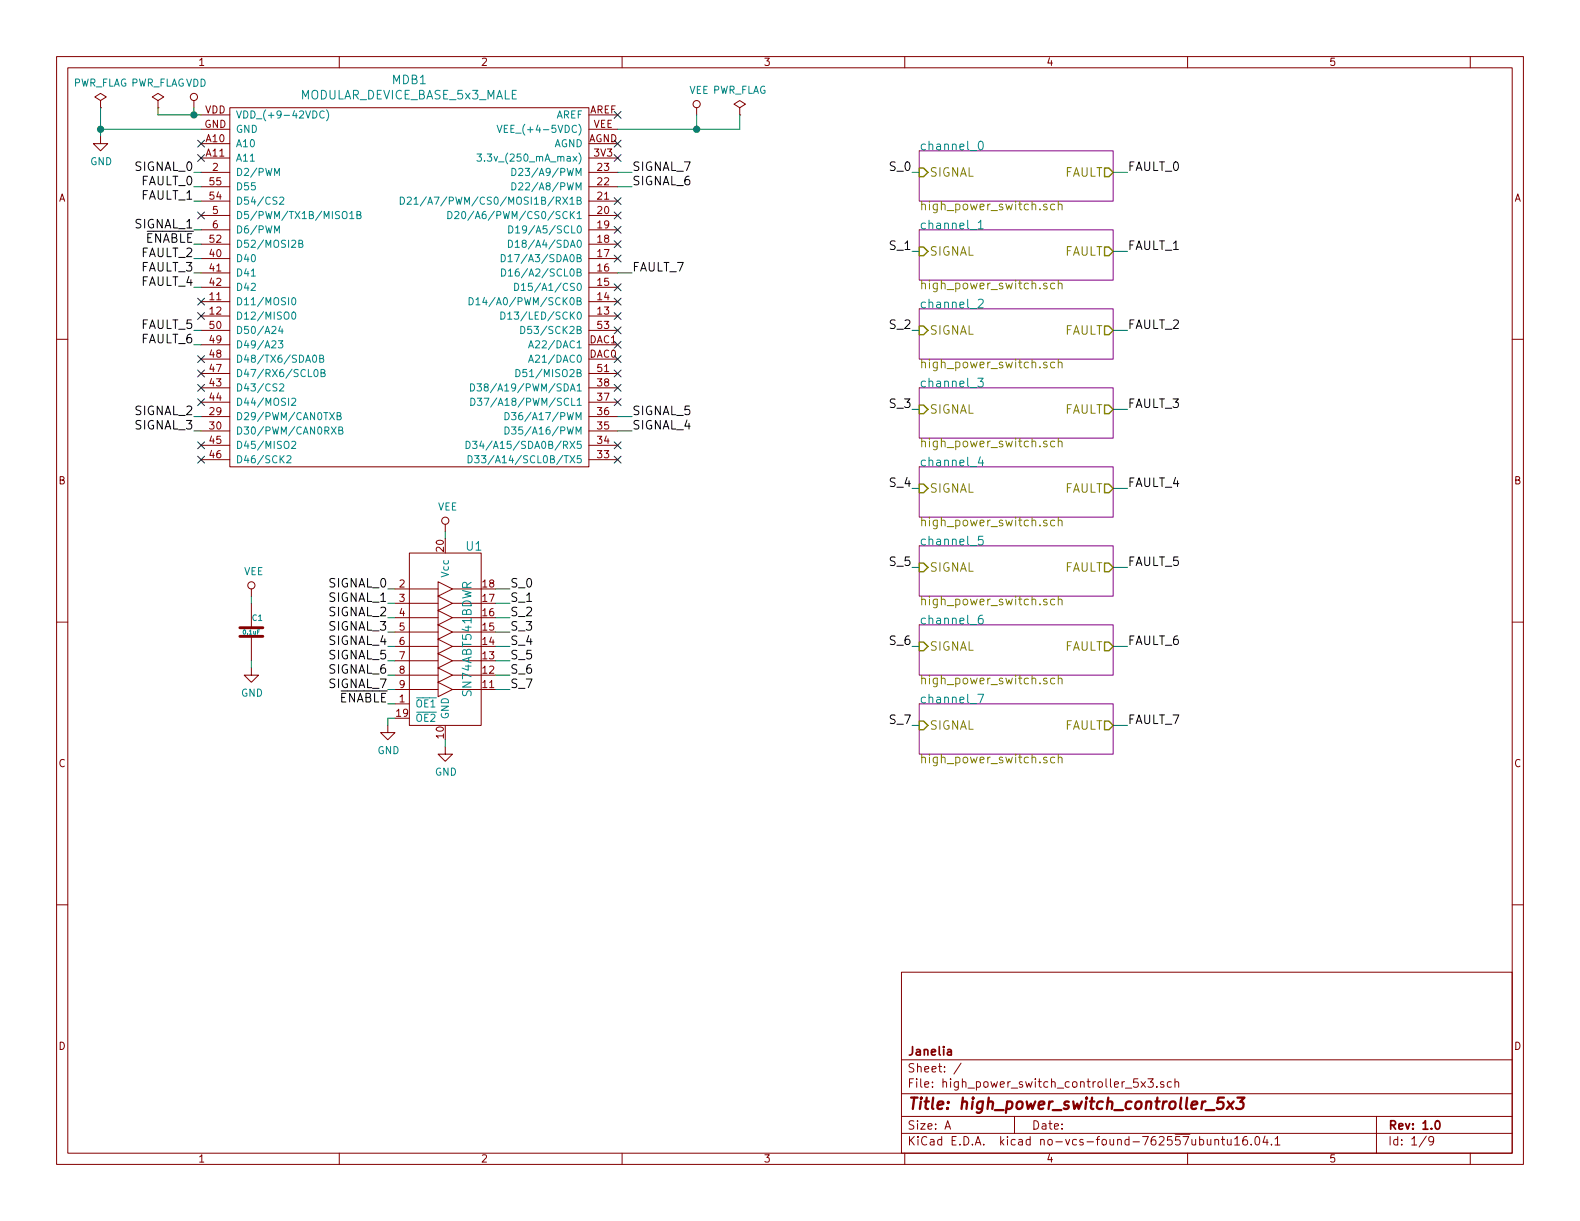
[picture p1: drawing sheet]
EESchema Schematic File Version 4
EELAYER 26 0
EELAYER END
$Descr A 11000 8500
encoding utf-8
Sheet 1 9
Title "high_power_switch_controller_5x3"
Date ""
Rev "1.0"
Comp "Janelia"
Comment1 ""
Comment2 ""
Comment3 ""
Comment4 ""
$EndDescr
$Comp
L high_power_switch_controller_5x3:MODULAR_DEVICE_BASE_5x3_MALE MDB1
U 1 1
P 2850 1550
F 0 "MDB1" H 2850 2547 60  0000 C CNN
F 1 "MODULAR_DEVICE_BASE_5x3_MALE" H 2850 2441 60  0000 C CNN
F 2 "high_power_switch_controller_5x3:MODULAR_DEVICE_BASE_5X3_MALE" H 1300 1500 60  0001 C CNN
F 3 "" H 1350 3200 60  0000 C CNN
F 4 "digikey" H 1300 1600 60  0001 C CNN "Vendor"
F 5 "S1011E-25-ND" H 1300 1700 60  0001 C CNN "PartNumber"
F 6 "25 Positions Header Breakaway Connector 0.1in" H 1300 1800 60  0001 C CNN "Description"
F 7 "2" H 2600 1700 60  0001 C CNN "PartCount"
	1    2850 1550
	1    0    0    -1  
$EndComp
$Comp
L power:PWR_FLAG #FLG1
U 1 1
P 700 750
F 0 "#FLG1" H 150 225 50  0001 C CNN
F 1 "PWR_FLAG" H 700 924 50  0000 C CNN
F 2 "" H 150 150 50  0001 C CNN
F 3 "" H 150 150 50  0001 C CNN
	1    700  750 
	1    0    0    -1  
$EndComp
$Comp
L power:PWR_FLAG #FLG2
U 1 1
P 1100 750
F 0 "#FLG2" H 550 225 50  0001 C CNN
F 1 "PWR_FLAG" H 1100 924 50  0000 C CNN
F 2 "" H 550 150 50  0001 C CNN
F 3 "" H 550 150 50  0001 C CNN
	1    1100 750 
	1    0    0    -1  
$EndComp
Wire Wire Line
	1100 750  1100 800 
Wire Wire Line
	1100 800  1350 800 
Wire Wire Line
	700  750  700  900 
Wire Wire Line
	700  900  1400 900 
$Comp
L power:GND #PWR3
U 1 1
P 700 950
F 0 "#PWR3" H 0   -300 50  0001 C CNN
F 1 "GND" H 705 777 50  0000 C CNN
F 2 "" H 0   -50 50  0001 C CNN
F 3 "" H 0   -50 50  0001 C CNN
	1    700  950 
	1    0    0    -1  
$EndComp
Connection ~ 700  900 
$Comp
L power:VDD #PWR1
U 1 1
P 1350 750
F 0 "#PWR1" H -150 -50 50  0001 C CNN
F 1 "VDD" H 1367 923 50  0000 C CNN
F 2 "" H -150 100 50  0001 C CNN
F 3 "" H -150 100 50  0001 C CNN
	1    1350 750 
	1    0    0    -1  
$EndComp
Wire Wire Line
	1350 750  1350 800 
Connection ~ 1350 800 
$Comp
L power:PWR_FLAG #FLG3
U 1 1
P 5150 800
F 0 "#FLG3" H 4600 275 50  0001 C CNN
F 1 "PWR_FLAG" H 5150 974 50  0000 C CNN
F 2 "" H 4600 200 50  0001 C CNN
F 3 "" H 4600 200 50  0001 C CNN
	1    5150 800 
	1    0    0    -1  
$EndComp
Wire Wire Line
	4300 900  4850 900 
Wire Wire Line
	5150 900  5150 800 
$Comp
L power:VEE #PWR2
U 1 1
P 4850 800
F 0 "#PWR2" H -50 -100 50  0001 C CNN
F 1 "VEE" H 4867 973 50  0000 C CNN
F 2 "" H -50 50  50  0001 C CNN
F 3 "" H -50 50  50  0001 C CNN
	1    4850 800 
	1    0    0    -1  
$EndComp
Wire Wire Line
	4850 800  4850 900 
Connection ~ 4850 900 
NoConn ~ 1400 1000
NoConn ~ 1400 1100
NoConn ~ 1400 1500
NoConn ~ 1400 2100
NoConn ~ 1400 2200
NoConn ~ 1400 2500
NoConn ~ 1400 2600
NoConn ~ 1400 2700
NoConn ~ 1400 2800
NoConn ~ 1400 3100
NoConn ~ 1400 3200
NoConn ~ 4300 800 
NoConn ~ 4300 1000
NoConn ~ 4300 1100
NoConn ~ 4300 1400
NoConn ~ 4300 1500
NoConn ~ 4300 1600
NoConn ~ 4300 1700
NoConn ~ 4300 1800
NoConn ~ 4300 2000
NoConn ~ 4300 2100
NoConn ~ 4300 2200
NoConn ~ 4300 2300
NoConn ~ 4300 2400
NoConn ~ 4300 2500
NoConn ~ 4300 2600
NoConn ~ 4300 2700
NoConn ~ 4300 2800
NoConn ~ 4300 3100
NoConn ~ 4300 3200
$Comp
L high_power_switch_controller_5x3:SN74ABT541BDWR U1
U 1 1
P 3100 4450
F 0 "U1" H 3300 5100 60  0000 C CNN
F 1 "SN74ABT541BDWR" V 3250 4450 60  0000 C CNN
F 2 "high_power_switch_controller_5x3:SOIC_20" H -950 550 60  0001 C CNN
F 3 "" H -1050 0   60  0001 C CNN
F 4 "digikey" H -950 -800 60  0001 C CNN "Vendor"
F 5 "296-14668-1-ND" H -850 -700 60  0001 C CNN "PartNumber"
F 6 "Buffer Non-Inverting 1 Element 8 Bit per Element Push-Pull Output 20-SOIC" H -750 -600 60  0001 C CNN "Description"
	1    3100 4450
	1    0    0    -1  
$EndComp
$Comp
L high_power_switch_controller_5x3:0.1uF C1
U 1 1
P 1750 4400
F 0 "C1" H 1750 4500 40  0000 L CNN
F 1 "0.1uF" H 1750 4400 30  0000 C CNN
F 2 "high_power_switch_controller_5x3:SM1210" H -6062 3100 30  0001 C CNN
F 3 "" H -6100 3250 60  0000 C CNN
F 4 "digikey" H -6000 3450 60  0001 C CNN "Vendor"
F 5 "399-13229-1-ND" H -5900 3550 60  0001 C CNN "PartNumber"
F 6 "CAP CER 0.1UF 100V X7R 1210" H -5800 3650 60  0001 C CNN "Description"
	1    1750 4400
	1    0    0    -1  
$EndComp
$Comp
L power:GND #PWR8
U 1 1
P 3100 5200
F 0 "#PWR8" H 2400 3950 50  0001 C CNN
F 1 "GND" H 3105 5027 50  0000 C CNN
F 2 "" H 2400 4200 50  0001 C CNN
F 3 "" H 2400 4200 50  0001 C CNN
	1    3100 5200
	1    0    0    -1  
$EndComp
Wire Wire Line
	3100 5200 3100 5150
$Comp
L power:VEE #PWR4
U 1 1
P 3100 3700
F 0 "#PWR4" H -1800 2800 50  0001 C CNN
F 1 "VEE" H 3117 3873 50  0000 C CNN
F 2 "" H -1800 2950 50  0001 C CNN
F 3 "" H -1800 2950 50  0001 C CNN
	1    3100 3700
	1    0    0    -1  
$EndComp
Wire Wire Line
	3100 3700 3100 3750
$Comp
L power:VEE #PWR5
U 1 1
P 1750 4150
F 0 "#PWR5" H -3150 3250 50  0001 C CNN
F 1 "VEE" H 1767 4323 50  0000 C CNN
F 2 "" H -3150 3400 50  0001 C CNN
F 3 "" H -3150 3400 50  0001 C CNN
	1    1750 4150
	1    0    0    -1  
$EndComp
$Comp
L power:GND #PWR6
U 1 1
P 1750 4650
F 0 "#PWR6" H 1050 3400 50  0001 C CNN
F 1 "GND" H 1755 4477 50  0000 C CNN
F 2 "" H 1050 3650 50  0001 C CNN
F 3 "" H 1050 3650 50  0001 C CNN
	1    1750 4650
	1    0    0    -1  
$EndComp
Wire Wire Line
	3450 4100 3550 4100
Wire Wire Line
	3450 4200 3550 4200
Wire Wire Line
	3450 4300 3550 4300
Wire Wire Line
	3450 4400 3550 4400
Wire Wire Line
	3450 4500 3550 4500
Wire Wire Line
	3450 4600 3550 4600
Wire Wire Line
	3450 4700 3550 4700
Wire Wire Line
	3450 4800 3550 4800
Text Label 2700 4100 2    60   ~ 0
SIGNAL_0
Text Label 2700 4200 2    60   ~ 0
SIGNAL_1
Text Label 2700 4300 2    60   ~ 0
SIGNAL_2
Text Label 2700 4400 2    60   ~ 0
SIGNAL_3
Text Label 2700 4500 2    60   ~ 0
SIGNAL_4
Text Label 2700 4700 2    60   ~ 0
SIGNAL_6
Text Label 2700 4600 2    60   ~ 0
SIGNAL_5
Text Label 2700 4800 2    60   ~ 0
SIGNAL_7
Wire Wire Line
	2750 4100 2700 4100
Text Label 3550 4100 0    60   ~ 0
S_0
Wire Wire Line
	2750 4200 2700 4200
Wire Wire Line
	2750 4300 2700 4300
Wire Wire Line
	2750 4400 2700 4400
Wire Wire Line
	2750 4500 2700 4500
Wire Wire Line
	2750 4600 2700 4600
Wire Wire Line
	2750 4700 2700 4700
Wire Wire Line
	2750 4800 2700 4800
Text Label 3550 4200 0    60   ~ 0
S_1
Text Label 3550 4300 0    60   ~ 0
S_2
Text Label 3550 4400 0    60   ~ 0
S_3
Text Label 3550 4500 0    60   ~ 0
S_4
Text Label 3550 4600 0    60   ~ 0
S_5
Text Label 3550 4700 0    60   ~ 0
S_6
Text Label 3550 4800 0    60   ~ 0
S_7
$Comp
L power:GND #PWR7
U 1 1
P 2700 5050
F 0 "#PWR7" H 2000 3800 50  0001 C CNN
F 1 "GND" H 2705 4877 50  0000 C CNN
F 2 "" H 2000 4050 50  0001 C CNN
F 3 "" H 2000 4050 50  0001 C CNN
	1    2700 5050
	1    0    0    -1  
$EndComp
Wire Wire Line
	2750 4900 2700 4900
Wire Wire Line
	2700 5000 2700 5050
Wire Wire Line
	2750 5000 2700 5000
Wire Wire Line
	1400 1200 1350 1200
Text Label 1350 1200 2    60   ~ 0
SIGNAL_0
Wire Wire Line
	1400 1600 1350 1600
Text Label 1350 1600 2    60   ~ 0
SIGNAL_1
Wire Wire Line
	1400 2900 1350 2900
Text Label 1350 2900 2    60   ~ 0
SIGNAL_2
Wire Wire Line
	1400 3000 1350 3000
Text Label 1350 3000 2    60   ~ 0
SIGNAL_3
Wire Wire Line
	4300 3000 4400 3000
Text Label 4400 3000 0    60   ~ 0
SIGNAL_4
Wire Wire Line
	4300 2900 4400 2900
Text Label 4400 2900 0    60   ~ 0
SIGNAL_5
Wire Wire Line
	4300 1300 4400 1300
Wire Wire Line
	4300 1200 4400 1200
Text Label 4400 1300 0    60   ~ 0
SIGNAL_6
Text Label 4400 1200 0    60   ~ 0
SIGNAL_7
Wire Wire Line
	1400 1300 1350 1300
Text Label 1350 1300 2    60   ~ 0
FAULT_0
Wire Wire Line
	1400 1400 1350 1400
Text Label 1350 1400 2    60   ~ 0
FAULT_1
Wire Wire Line
	1400 1800 1350 1800
Wire Wire Line
	1400 1900 1350 1900
Wire Wire Line
	1400 2000 1350 2000
Text Label 1350 1800 2    60   ~ 0
FAULT_2
Text Label 1350 1900 2    60   ~ 0
FAULT_3
Text Label 1350 2000 2    60   ~ 0
FAULT_4
Wire Wire Line
	1400 2300 1350 2300
Wire Wire Line
	1400 2400 1350 2400
Text Label 1350 2300 2    60   ~ 0
FAULT_5
Text Label 1350 2400 2    60   ~ 0
FAULT_6
Wire Wire Line
	4300 1900 4400 1900
Text Label 4400 1900 0    60   ~ 0
FAULT_7
$Sheet
S 6400 1050 1350 350 
U 589EF960
F0 "channel_0" 60
F1 "high_power_switch.sch" 60
F2 "SIGNAL" I L 6400 1200 60 
F3 "FAULT" O R 7750 1200 60 
$EndSheet
Wire Wire Line
	6400 1200 6350 1200
Text Label 6350 1200 2    60   ~ 0
S_0
Wire Wire Line
	7750 1200 7850 1200
Text Label 7850 1200 0    60   ~ 0
FAULT_0
$Sheet
S 6400 1600 1350 350 
U 589F339C
F0 "channel_1" 60
F1 "high_power_switch.sch" 60
F2 "SIGNAL" I L 6400 1750 60 
F3 "FAULT" O R 7750 1750 60 
$EndSheet
Wire Wire Line
	6400 1750 6350 1750
Text Label 6350 1750 2    60   ~ 0
S_1
Wire Wire Line
	7750 1750 7850 1750
Text Label 7850 1750 0    60   ~ 0
FAULT_1
$Sheet
S 6400 2150 1350 350 
U 589F3C2D
F0 "channel_2" 60
F1 "high_power_switch.sch" 60
F2 "SIGNAL" I L 6400 2300 60 
F3 "FAULT" O R 7750 2300 60 
$EndSheet
Wire Wire Line
	6400 2300 6350 2300
Text Label 6350 2300 2    60   ~ 0
S_2
Wire Wire Line
	7750 2300 7850 2300
Text Label 7850 2300 0    60   ~ 0
FAULT_2
$Sheet
S 6400 2700 1350 350 
U 589F3C35
F0 "channel_3" 60
F1 "high_power_switch.sch" 60
F2 "SIGNAL" I L 6400 2850 60 
F3 "FAULT" O R 7750 2850 60 
$EndSheet
Wire Wire Line
	6400 2850 6350 2850
Text Label 6350 2850 2    60   ~ 0
S_3
Wire Wire Line
	7750 2850 7850 2850
Text Label 7850 2850 0    60   ~ 0
FAULT_3
$Sheet
S 6400 3250 1350 350 
U 589F446A
F0 "channel_4" 60
F1 "high_power_switch.sch" 60
F2 "SIGNAL" I L 6400 3400 60 
F3 "FAULT" O R 7750 3400 60 
$EndSheet
Wire Wire Line
	6400 3400 6350 3400
Text Label 6350 3400 2    60   ~ 0
S_4
Wire Wire Line
	7750 3400 7850 3400
Text Label 7850 3400 0    60   ~ 0
FAULT_4
$Sheet
S 6400 3800 1350 350 
U 589F4472
F0 "channel_5" 60
F1 "high_power_switch.sch" 60
F2 "SIGNAL" I L 6400 3950 60 
F3 "FAULT" O R 7750 3950 60 
$EndSheet
Wire Wire Line
	6400 3950 6350 3950
Text Label 6350 3950 2    60   ~ 0
S_5
Wire Wire Line
	7750 3950 7850 3950
Text Label 7850 3950 0    60   ~ 0
FAULT_5
$Sheet
S 6400 4350 1350 350 
U 589F447A
F0 "channel_6" 60
F1 "high_power_switch.sch" 60
F2 "SIGNAL" I L 6400 4500 60 
F3 "FAULT" O R 7750 4500 60 
$EndSheet
Wire Wire Line
	6400 4500 6350 4500
Text Label 6350 4500 2    60   ~ 0
S_6
Wire Wire Line
	7750 4500 7850 4500
Text Label 7850 4500 0    60   ~ 0
FAULT_6
$Sheet
S 6400 4900 1350 350 
U 589F4482
F0 "channel_7" 60
F1 "high_power_switch.sch" 60
F2 "SIGNAL" I L 6400 5050 60 
F3 "FAULT" O R 7750 5050 60 
$EndSheet
Wire Wire Line
	6400 5050 6350 5050
Text Label 6350 5050 2    60   ~ 0
S_7
Wire Wire Line
	7750 5050 7850 5050
Text Label 7850 5050 0    60   ~ 0
FAULT_7
Wire Wire Line
	1750 4200 1750 4150
Wire Wire Line
	1750 4650 1750 4600
Wire Wire Line
	1400 1700 1350 1700
Text Label 1350 1700 2    60   ~ 0
~ENABLE
Text Label 2700 4900 2    60   ~ 0
~ENABLE
Wire Wire Line
	700  900  700  950 
Wire Wire Line
	1350 800  1400 800 
Wire Wire Line
	4850 900  5150 900 
$EndSCHEMATC
